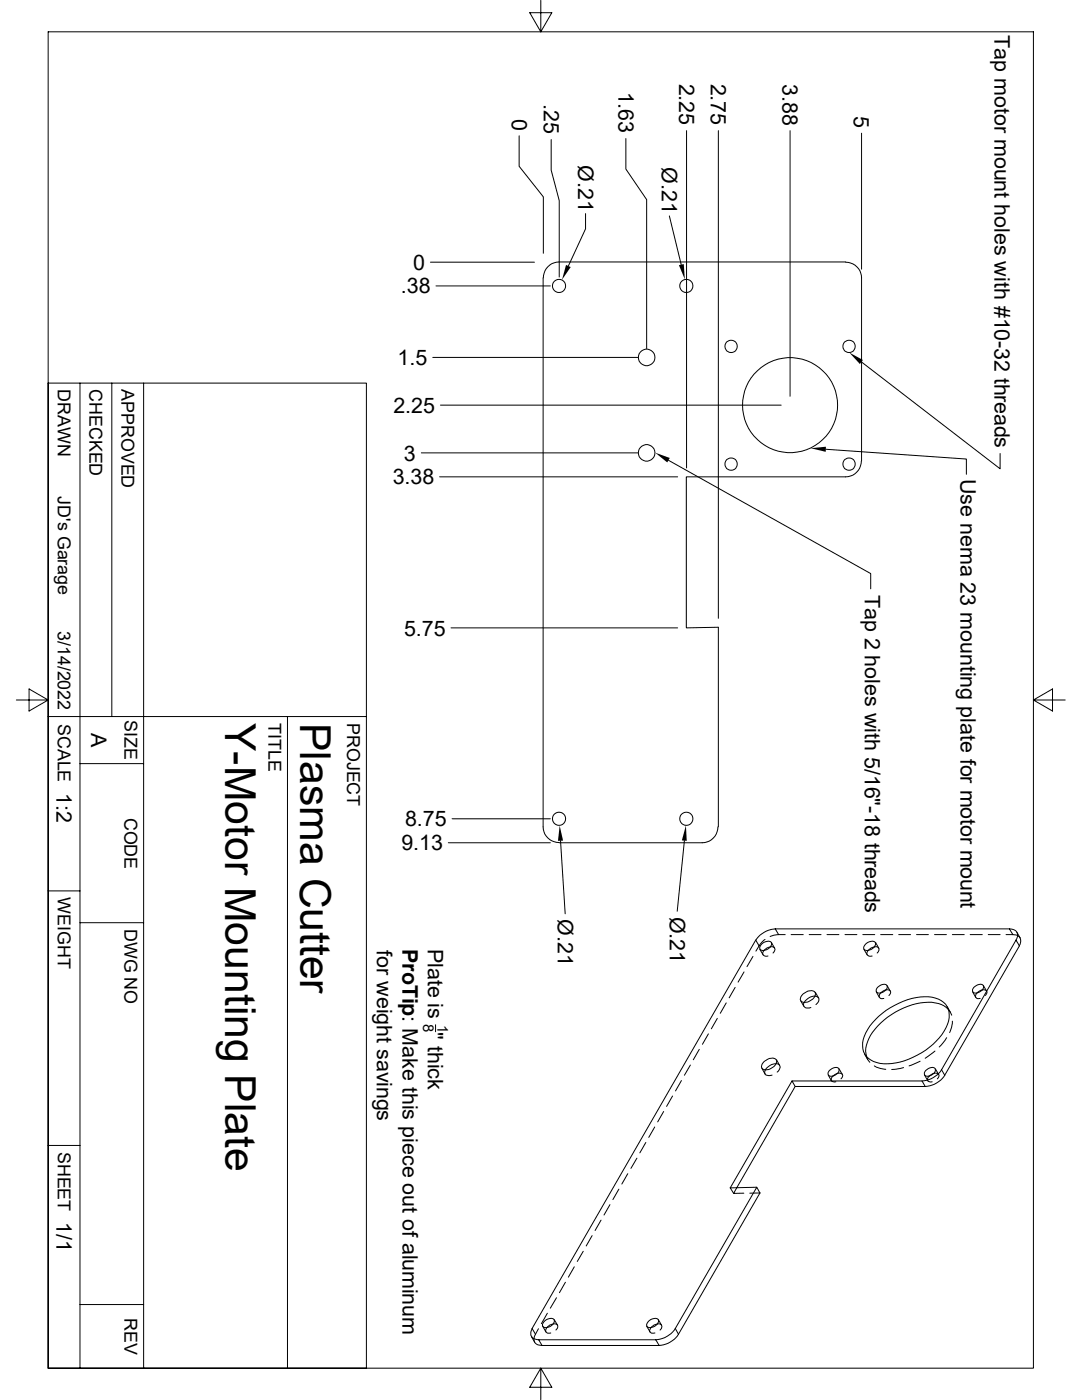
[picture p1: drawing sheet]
<svg xmlns="http://www.w3.org/2000/svg" width="216mm" height="279mm" viewBox="0 0 216 279" stroke-linecap="round" stroke-linejoin="round" font-family="sans-serif">
<g fill="none" stroke="#000" stroke-width=".2">
<path d="M9.6 6.4h196.6v266.6h-196.6zM107.9 0v6.4l2.2-3.9h-4.4l2.2 3.9M103.6 27.1v6.1l4.8 6.1v11.2M110 27.9v6.1l1.6 6v15.3M124.9 27.6v6.1l4.1 6.1v29.8M137 26.1v67.3M143.3 26.1v97.3M157.6 26.1v53M171.9 26.6v27.1M85.9 52.3h20.7M87 57.1h22.8M108.4 55.5v109.5a3.2 3.2 0 0 0 3.1 3.1"/>
<path d="M116.8 42.6v3.1l-3.4 7.4M133.6 43.1l2.3 9.7M168.7 52.3a3.2 3.2 0 0 1 3.2 3.2v36.5M168.7 52.3h-57.2a3.2 3.2 0 0 0-3.1 3.2M9.6 76.5h63.5v196.5h-63.5zM16 76.5v196.5M22.3 76.5v66.5M28.7 76.5v196.5M86.4 71.3h40.9M171.9 72.2l27.7 21.4v-3.1M84.1 90.4h43.2M87.7 95.2h47.5"/>
<path d="M87.9 80.9h68M133.4 91.9l40.3 22.6v3M164.8 89.7l28 1.9v3.1M171.9 92a3.2 3.2 0 0 1-3.2 3.2h-31.8v30.1l6.4-.1v39.8M3.3 139.7h6.3l-3.8 2.2v-4.4l3.8 2.2M90 125.3h45.2M206.2 139.7l3.8-2.2v4.4l-3.8-2.2h6.4M9.6 143h63.5M16 152.4h12.7M57.4 143v130M9.6 177.8h6.4M89.5 168.2h20.3"/>
<path d="M90.2 163.4h19.6M111.8 167.8l1 14.6M136.6 167.8l-1.5 14.1M143.3 165a3.2 3.2 0 0 1-3.2 3.2h-28.6M16 184.1h12.7M146.7 197.1l-1.2 2M148.5 194l-1.2 2M150.2 190.9l-1.1 2M151.5 188.8l-.7 1M151.5 188.8l-.7-1.2-44.6 77.5 .6 1.2a1.61 1.61 0 0 0-.1 1.5M151.6 189.4l.7 1.1M152.1 188.3l.9-.4a.65 .65 0 0 1 .9 .2 .65 .65 0 0 1-.2 .9 1.46 1.46 0 0 1-2.1 .4 .9 .9 0 0 1 .5-1.1z"/>
<path d="M152.4 189.7a.68 .68 0 0 0-.1 .9 .68 .68 0 0 0 .9 .2M152.5 189.7a1.62 1.62 0 0 1 2.1-.5v.5l-.3 .5M152.7 187.5l-1.2 1.3M153.9 188.1l.7 1.1M154.7 185.4a5 5 0 0 0-3.9 2.2M155.4 186.5l-1.7 .4M155.4 186.5h1.3M155.4 186.5l-.7-1.1h46.7l.7 1.1M157.9 186.5h2.4M159.8 199.7l.6 1.1M160.2 198.4a1.79 1.79 0 0 1 2.4-.3l.1 .2a2.2 2.2 0 0 1-2.8 1.6 1.04 1.04 0 0 1 .3-1.5zM161.5 186.5h2.3"/>
<path d="M162.7 198l.6 1.1M165 186.5h2.4M168.6 186.5h2.4M172.2 186.5h2.3M172.4 189.4l.6 1.1M172.8 188.3l1-.4a.65 .65 0 0 1 .9 .2 .65 .65 0 0 1-.3 .9 1.46 1.46 0 0 1-2 .4 .9 .9 0 0 1 .4-1.1zM173.2 189.7a.68 .68 0 0 0-.1 .9 .68 .68 0 0 0 .9 .2M173.3 189.7a1.79 1.79 0 0 1 1.9-.6 .78 .78 0 0 1-.2 1.1M174.7 188.1l.6 1.1M174.8 197.9l.7 1.2M175.1 197.1a1.35 1.35 0 0 1 1.9-.4 1.47 1.47 0 0 1-2 1.4l-.2-.6zM175.7 186.5h2.4"/>
<path d="M177 196.7l.6 1.1M177.4 198.7a.64 .64 0 0 0 .2-.9 .64 .64 0 0 0-.9-.2 1.31 1.31 0 0 0-1.2 1.5l.2 .2h.7M179.3 186.5h2.4M182.9 186.5h2.4M186.5 186.5h2.3M190 186.5h2.4M193.6 186.5h2.4M194.1 197.9l.6 1.2M194.3 197.1a1.35 1.35 0 0 1 1.9-.4 1.47 1.47 0 0 1-2 1.4l-.1-.6zM196.2 196.7l.7 1.1M196.6 198.7a.64 .64 0 0 0 .3-.9 .64 .64 0 0 0-.9-.2 1.31 1.31 0 0 0-1.3 1.5l.2 .2h.7M197.2 186.5h2.4"/>
<path d="M200.7 186.5h1.4M201.5 185.4a1.36 1.36 0 0 1 1.4 .6 1.36 1.36 0 0 1-.2 1.6M202.7 187.6l.7 1.2-14.9 25.8M202.7 187.6l-14.8 25.9M202.9 186.1l.6 1.1-.7-.6-.7-.1M203.5 187.2l.2 .7-.3 .9M86.9 204.5v1.4M134.2 218.7l-1.2 2.1M136 215.6l-1.2 2.1M137.8 212.6l-1.2 2M139.5 209.4l-1.2 2.1M141.4 206.3l-1.2 2.1"/>
<path d="M143.1 203.2l-1.2 2.1M144.9 200.2l-1.2 2M152 213.2l.7 1.1M152.5 211.8a1.79 1.79 0 0 1 2.4-.3l.1 .3a2.2 2.2 0 0 1-2.8 1.6 1.04 1.04 0 0 1 .3-1.6zM154.9 212.3a2.39 2.39 0 0 0-2.3 1.7 .94 .94 0 0 0 1.5 .5M154.9 212.3a.81 .81 0 0 1 .7 .5 .81 .81 0 0 1-.3 .9l-.2 .3M154.9 211.5l.7 1.1M158 215.7l-12.3 21.4M160.4 200.1a.79 .79 0 0 0 .2 .9 .79 .79 0 0 0 .9 .2l.3-.1M160.5 200a2.1 2.1 0 0 1 2.7-.9 1.02 1.02 0 0 1-.4 1.4M165.3 214.5l.6 1.2M165.5 213.7a1.35 1.35 0 0 1 1.9-.4 1.47 1.47 0 0 1-2 1.4l-.2-.6z"/>
<path d="M167.1 214.2a.65 .65 0 0 1 1 .2 .65 .65 0 0 1-.3 .9M167.2 214.2a1.54 1.54 0 0 0-1.3 1.4l.1 .2 .8 .1M167.4 213.3l.7 1.1M172.5 210.4l.6 1.1M172.9 210.9l.7 1.1M174.5 212.7l1.2 .5 1 .2M175.3 202.8a14.3 14.3 0 0 1 10.7-3.8 3.7 3.7 0 0 1 3.1 5.4 13.8 13.8 0 0 1-8.6 7.3 8.7 8.7 0 0 1-6.8-.2 3.9 3.9 0 0 1-.9-5.4l.8-1.3zM180.3 213.1l-2.4 .3M183.6 211.8l-2.2 .9M184 215.7h-26l.7 1.1M184 215.7l.6 1.1M184.5 214.5l.6 1.2"/>
<path d="M184.6 216.8h-25.9l-12.3 21.4 2-.1M184.7 213.7a1.35 1.35 0 0 1 1.9-.4 1.47 1.47 0 0 1-2 1.4l-.2-.6zM186.4 214.2a.65 .65 0 0 1 .9 .2 .65 .65 0 0 1-.3 .9M186.4 214.2a1.31 1.31 0 0 0-1.3 1.5l.6 .2h.3M186.6 209.8l-2 1.4M186.6 213.3l.7 1.1M187.9 213.5a5 5 0 0 1-3.9 2.2M187.9 213.5l.6 1.1M188.5 214.6a5 5 0 0 1-3.9 2.2M188.9 207.1l-1.5 1.9M189 200.9l.6 1.1M189.9 202.6a4.2 4.2 0 0 0-4-2.6 14.6 14.6 0 0 0-12.5 7.3l-.3 .6a4.1 4.1 0 0 0-.2 3"/>
<path d="M190 203.8l-.1 1.3-.4 1M9.6 228.6h6.4M123.5 237.3l-1.2 2.1M125.3 234.2l-1.2 2.1M127.1 231.1l-1.2 2.1M128.9 228l-1.2 2.1M130.6 224.9l-1.1 2.1M132.4 221.8l-1.2 2.1M145.7 237.1l.7 1.1M151 236.9l-5.3 .2M151.6 238.1l-.6-1.2-16.3 28.2M151.6 238.1h-2"/>
<path d="M151.6 238.1l-16.2 28.2M111 259l-1.2 2.1M112.8 255.9l-1.2 2.1M114.6 252.8l-1.2 2.1M116.4 249.7l-1.2 2.1M118.2 246.6l-1.2 2.1M119.9 243.5l-1.2 2.1M121.7 240.4l-1.2 2.1M16 260.3h12.7M106 266.7l.7 1.1M106.2 265.1a1.36 1.36 0 0 0-.2 1.6 1.36 1.36 0 0 0 1.5 .7M106.7 267.8l.5 .6 .9 .1"/>
<path d="M107.4 265.2l-.6 1.1M107.5 267.4l.7 1.1h23.3l-.6-1.1M107.5 267.4h23.4M107.9 273l-2.2 3.9h4.4l-2.2-3.9v6.4M108.3 264.7l.6 1.1M108.8 263.6l.9-.5a.65 .65 0 0 1 .9 .3 .65 .65 0 0 1-.3 .9 1.46 1.46 0 0 1-2 .4 .9 .9 0 0 1 .5-1.1zM109.2 262.1l-1.2 2.1M110.4 264.2a1.33 1.33 0 0 0-1.4 1.7l.3 .2 .6-.1M110.4 264.2a.66 .66 0 0 1 .9 .4 .66 .66 0 0 1-.4 .8M110.6 263.4l.7 1.1M129 264.7l.7 1.1M129.5 263.6l1-.5a.65 .65 0 0 1 .9 .3 .65 .65 0 0 1-.3 .9 1.46 1.46 0 0 1-2 .4 .9 .9 0 0 1 .4-1.1z"/>
<path d="M131.1 264.2a1.6 1.6 0 0 0-1.4 1.6l.3 .3 .7-.1M131.1 264.2a.67 .67 0 0 1 .9 .3 .67 .67 0 0 1-.3 .9M131.4 263.4l.6 1.1M134.7 265.1a5 5 0 0 1-3.8 2.3M134.7 265.1l.7 1.2M135.4 266.3a5 5 0 0 1-3.9 2.2"/>
<circle cx="111.6" cy="57.1" r="1.31"/>
<circle cx="137" cy="57.1" r="1.31"/>
<circle cx="129" cy="71.3" r="1.64"/>
<circle cx="145.9" cy="69.1" r="1.22"/>
<circle cx="169.4" cy="69.1" r="1.22"/>
<circle cx="129" cy="90.4" r="1.64"/>
<circle cx="145.9" cy="92.6" r="1.22"/>
<circle cx="157.7" cy="80.8" r="9.5"/>
<circle cx="169.4" cy="92.6" r="1.22"/>
<circle cx="111.6" cy="163.4" r="1.31"/>
<circle cx="137" cy="163.4" r="1.31"/>
</g>
<path d="M112.9 52.9l1 .4-1.8 2.5zM135.5 52.9l.9-.2 .3 3.1zM169.5 70.4l2.7 1.4-.6 .8zM130.7 90.3l2.9 1.1-.5 .9zM161.8 89.5l3-.3v1zM111.7 164.8l.7 3h-1.1zM136.9 164.7l.1 3.1-.9-.1z" fill="#000"/>
<g font-size="8.5">
<text x="44.9" y="144.3" transform="rotate(90 44.9 144.3)">Y-Motor Mounting Plate</text>
<text x="59.9" y="144.3" transform="rotate(90 59.9 144.3)">Plasma Cutter</text>
</g>
<g font-size="4.3">
<text x="198.4" y="7.1" transform="rotate(90 198.4 7.1)">Tap motor mount holes with #10-32 threads</text>
<text x="135.5" y="16.7" transform="rotate(90 135.5 16.7)">2.25</text>
<text x="141.8" y="16.7" transform="rotate(90 141.8 16.7)">2.75</text>
<text x="156.2" y="16.7" transform="rotate(90 156.2 16.7)">3.88</text>
<text x="102.1" y="23.7" transform="rotate(90 102.1 23.7)">0</text>
<text x="108.5" y="20.8" transform="rotate(90 108.5 20.8)">.25</text>
<text x="123.4" y="18.3" transform="rotate(90 123.4 18.3)">1.63</text>
<text x="170.4" y="23.1" transform="rotate(90 170.4 23.1)">5</text>
<text x="115.4" y="32.9" transform="rotate(90 115.4 32.9)">Ø.21</text>
<text x="132.1" y="33.4" transform="rotate(90 132.1 33.4)">Ø.21</text>
<text x="82.5" y="53.8">0</text>
<text x="80" y="58.5">.38</text>
<text x="79.3" y="72.9">1.5</text>
<text x="78.5" y="82.4">2.25</text>
<text x="80.6" y="91.9">3</text>
<text x="191.7" y="95.6" transform="rotate(90 191.7 95.6)">Use nema 23 mounting plate for motor mount</text>
<text x="78.4" y="96.6">3.38</text>
<text x="172.6" y="118.7" transform="rotate(90 172.6 118.7)">Tap 2 holes with 5/16&quot;-18 threads</text>
<text x="80.6" y="126.8">5.75</text>
<text x="18.2" y="146.3" transform="rotate(90 18.2 146.3)">A</text>
<text x="11.3" y="158.2" transform="rotate(90 11.3 158.2)">1:2</text>
<text x="80.8" y="164.9">8.75</text>
<text x="80.1" y="169.7">9.13</text>
<text x="111.3" y="183.5" transform="rotate(90 111.3 183.5)">Ø.21</text>
<text x="133.6" y="183" transform="rotate(90 133.6 183)">Ø.21</text>
<text x="75.2" y="189.7" transform="rotate(90 75.2 189.7)">for weight savings</text>
<text x="80.3" y="189.4" transform="rotate(90 80.3 189.4)">ProTip: Make this piece out of aluminum</text>
<text x="85.4" y="189.4" transform="rotate(90 85.4 189.4)">Plate is &quot; thick</text>
<text x="11.3" y="243.8" transform="rotate(90 11.3 243.8)">1/1</text>
</g>
<g font-size="3.6">
<text x="11.5" y="77.7" transform="rotate(90 11.5 77.7)">DRAWN</text>
<text x="17.9" y="77.7" transform="rotate(90 17.9 77.7)">CHECKED</text>
<text x="24.2" y="77.7" transform="rotate(90 24.2 77.7)">APPROVED</text>
<text x="11.5" y="99" transform="rotate(90 11.5 99)">JD's Garage</text>
<text x="11.5" y="125.9" transform="rotate(90 11.5 125.9)">3/14/2022</text>
<text x="24.9" y="143.8" transform="rotate(90 24.9 143.8)">SIZE</text>
<text x="11.5" y="144.5" transform="rotate(90 11.5 144.5)">SCALE</text>
<text x="53.6" y="144.3" transform="rotate(90 53.6 144.3)">TITLE</text>
<text x="69.3" y="144.3" transform="rotate(90 69.3 144.3)">PROJECT</text>
<text x="24.9" y="163.2" transform="rotate(90 24.9 163.2)">CODE</text>
<text x="11.5" y="179.1" transform="rotate(90 11.5 179.1)">WEIGHT</text>
<text x="24.9" y="185.4" transform="rotate(90 24.9 185.4)">DWG NO</text>
<text x="11.5" y="229.9" transform="rotate(90 11.5 229.9)">SHEET</text>
<text x="24.9" y="263" transform="rotate(90 24.9 263)">REV</text>
</g>
<g font-size="3">
<text x="84.4" y="204.4" transform="rotate(90 84.4 204.4)">8</text>
<text x="87.3" y="204.5" transform="rotate(90 87.3 204.5)">1</text>
</g>
</svg>
